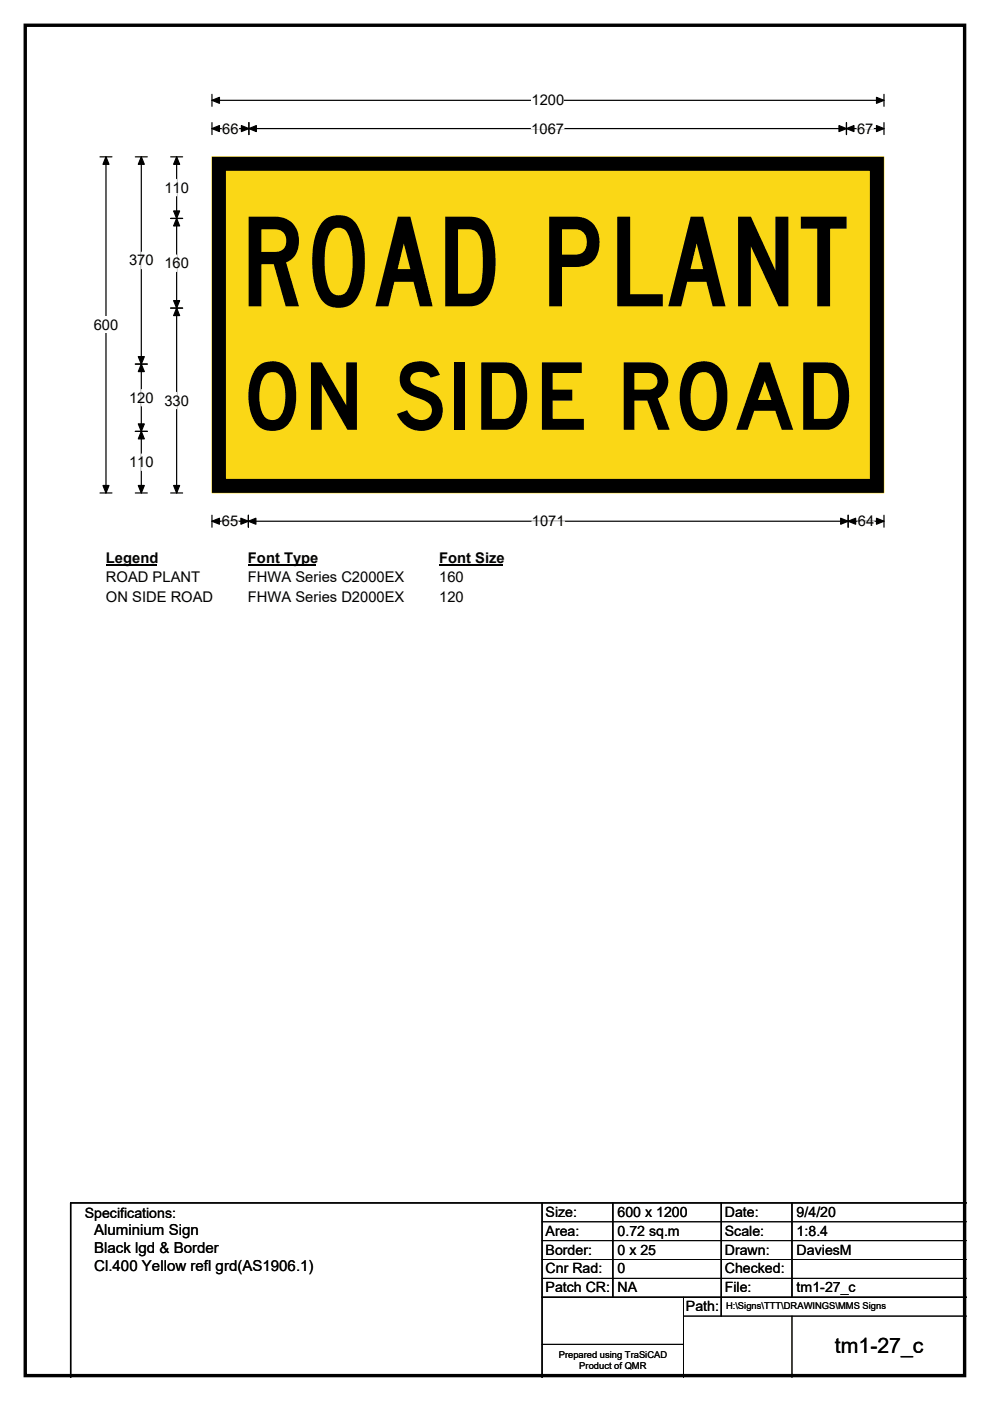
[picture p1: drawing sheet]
<svg xmlns="http://www.w3.org/2000/svg" width="210mm" height="297mm" viewBox="0 0 210 297" stroke-linecap="round" stroke-linejoin="round" font-family="sans-serif">
<path d="M5.4 5.4h199.2v286.3h-199.2z" fill="none" stroke="#000" stroke-width=".72"/>
<path d="M45 21.3h142.5M45 20v2.5M187.5 20v2.5" fill="none" stroke="#000" stroke-width=".25"/>
<path d="M45 21.3l1.5-.7v1.3zM185.9 20.6l1.6 .7-1.6 .6z" fill="#000" stroke="#000" stroke-width=".25"/>
<path d="M112.8 19.5h6.9v3.5h-6.9z" fill="#fff"/>
<g fill="none" stroke="#000" stroke-width=".25">
<path d="M21.2 33.3h2.5M22.5 33.3v71.2M45 27.3h142.5M45 26v2.5M52.8 26v2.5M179.5 26v2.5M187.5 26v2.5M21.2 104.5h2.5M45 109.2v2.6M45 110.5h142.5M52.7 109.2v2.6M179.9 109.2v2.6"/>
<path d="M187.5 109.2v2.6"/>
</g>
<g fill="#000" stroke="#000" stroke-width=".25">
<path d="M22.5 33.3l.6 1.5h-1.3zM45 27.3l1.5-.7v1.3zM52.8 27.3l1.6-.7v1.3zM51.2 26.6l1.6 .7-1.6 .6zM177.9 26.6l1.6 .7-1.6 .6zM179.5 27.3l1.6-.7v1.3zM185.9 26.6l1.6 .7-1.6 .6zM21.8 102.9h1.3l-.6 1.6zM45 110.5l1.5-.6v1.2zM52.7 110.5l1.6-.6v1.2zM51.1 109.9l1.6 .6-1.6 .6zM178.3 109.9l1.6 .6-1.6 .6z"/>
<path d="M179.9 110.5l1.6-.6v1.2zM185.9 109.9l1.6 .6-1.6 .6z"/>
</g>
<path d="M47.1 27.3h3.5M112.7 27.3h6.9M181.8 27.3h3.5M47.1 110.5h3.4M112.8 110.5h7M181.9 110.5h3.5" fill="none" stroke="#fff" stroke-width=".25"/>
<path d="M19.9 67.1h5.2v3.5h-5.2z" fill="#fff"/>
<path d="M28.7 33.3h2.5M30 33.3v71.2M36.2 33.3h2.5M37.5 33.3v71.2M36.2 46.3h2.5M28.7 77.2h2.5M36.2 65.3h2.5M28.7 91.5h2.5M28.7 104.5h2.5M36.2 104.5h2.5" fill="none" stroke="#000" stroke-width=".25"/>
<path d="M30 33.3l.6 1.5h-1.3zM37.5 33.3l.6 1.5h-1.3zM37.5 46.3l.6 1.6h-1.3zM36.8 44.7h1.3l-.6 1.6zM30 77.2l.6 1.6h-1.3zM29.3 75.6h1.3l-.6 1.6zM36.8 63.7h1.3l-.6 1.6zM37.5 65.3l.6 1.6h-1.3zM29.3 89.9h1.3l-.6 1.6zM30 91.5l.6 1.5h-1.3zM29.3 102.9h1.3l-.6 1.6zM36.8 102.9h1.3l-.6 1.6z" fill="#000" stroke="#000" stroke-width=".25"/>
<path d="M37.5 38v3.5M30 53.5v3.5M37.5 54.1v3.5M30 82.6v3.5M30 96.2v3.5M37.5 83.2v3.5" fill="none" stroke="#fff" stroke-width=".25"/>
<path d="M22.5 116.5h10.7v3.5h-10.7z" fill="#fff"/>
<path d="M22.5 119.8h10.7" fill="none" stroke="#000" stroke-width=".32"/>
<path d="M52.6 116.5h14.4v3.5h-14.4z" fill="#fff"/>
<path d="M52.6 119.8h14.4" fill="none" stroke="#000" stroke-width=".32"/>
<path d="M93.2 116.5h13.4v3.5h-13.4z" fill="#fff"/>
<path d="M93.2 119.8h13.4" fill="none" stroke="#000" stroke-width=".32"/>
<g fill="#fff">
<path d="M22.5 120.7h19.9v3.5h-19.9z"/>
<path d="M52.6 120.7h33.1v3.5h-33.1z"/>
<path d="M93.2 120.7h5.2v3.5h-5.2z"/>
<path d="M22.5 124.9h22.6v3.5h-22.6z"/>
<path d="M52.6 124.9h33.1v3.5h-33.1z"/>
<path d="M93.2 124.9h5.2v3.5h-5.2z"/>
</g>
<path d="M45 33.3h142.5v71.2h-142.5z" fill="#fad716"/>
<path d="M45 33.3h142.5v71.2h-142.5z" fill="none" stroke="#fad716" stroke-width=".21"/>
<path d="M46.4 34.7h139.6v68.3h-139.6z" fill="none" stroke="#000" stroke-width="3"/>
<path d="M115 255v37M130 255v20M153 255v24M168 255v20M205 255h-190v37M115 275h90" fill="none" stroke="#000" stroke-width=".3"/>
<path d="M115 259h90M115 263h90M115 267h90M115 271h90M145 279h60M145 275v17M168 279v13M115 285h30" fill="none" stroke="#000" stroke-width=".21"/>
<text font-size="26.4" x="50.7" y="64.9">ROAD PLANT</text>
<text font-size="19.8" x="51.3" y="91.1">ON SIDE ROAD</text>
<text font-size="4.5" x="177.1" y="286.9">tm1-27_c</text>
<g font-size="3.2">
<text x="20" y="261.9">Aluminium Sign</text>
<text x="20" y="265.7">Black lgd &amp; Border</text>
<text x="20" y="269.6">Cl.400 Yellow refl grd(AS1906.1)</text>
</g>
<g font-size="3.1">
<text x="112.8" y="22.3">1200</text>
<text x="47.1" y="28.3">66</text>
<text x="112.7" y="28.3">1067</text>
<text x="181.8" y="28.3">67</text>
<text x="34.9" y="40.8">110</text>
<text x="27.4" y="56.3">370</text>
<text x="34.9" y="56.9">160</text>
<text x="19.9" y="69.9">600</text>
<text x="27.4" y="85.4">120</text>
<text x="34.9" y="86">330</text>
<text x="27.4" y="99">110</text>
<text x="47.1" y="111.6">65</text>
<text x="112.8" y="111.6">1071</text>
<text x="181.9" y="111.6">64</text>
<text x="22.5" y="119.3">Legend</text>
<text x="52.6" y="119.3">Font Type</text>
<text x="93.2" y="119.3">Font Size</text>
<text x="22.5" y="123.5">ROAD PLANT</text>
<text x="52.6" y="123.5">FHWA Series C2000EX</text>
<text x="93.2" y="123.5">160</text>
<text x="22.5" y="127.7">ON SIDE ROAD</text>
<text x="52.6" y="127.7">FHWA Series D2000EX</text>
<text x="93.2" y="127.7">120</text>
</g>
<g font-size="3">
<text x="115.7" y="258">Size:</text>
<text x="131" y="258">600 x 1200</text>
<text x="153.7" y="258">Date:</text>
<text x="169" y="258">9/4/20</text>
<text x="18" y="258.2">Specifications:</text>
<text x="115.7" y="262">Area:</text>
<text x="131" y="262">0.72 sq.m</text>
<text x="153.7" y="262">Scale:</text>
<text x="169" y="262">1:8.4</text>
<text x="115.7" y="266">Border:</text>
<text x="115.7" y="270">Cnr Rad:</text>
<text x="131" y="266">0 x 25</text>
<text x="131" y="270">0</text>
<text x="153.7" y="266">Drawn:</text>
<text x="153.7" y="270">Checked:</text>
<text x="169" y="266">DaviesM</text>
<text x="115.7" y="274">Patch CR:</text>
<text x="131" y="274">NA</text>
<text x="153.7" y="274">File:</text>
<text x="169" y="274">tm1-27_c</text>
<text x="145.5" y="278">Path:</text>
</g>
<g font-size="2">
<text x="154" y="277.6">H:\Signs\TTT\DRAWINGS\MMS Signs</text>
<text x="118.5" y="287.8">Prepared using TraSiCAD</text>
<text x="122.9" y="290.2">Product of QMR</text>
</g>
</svg>
